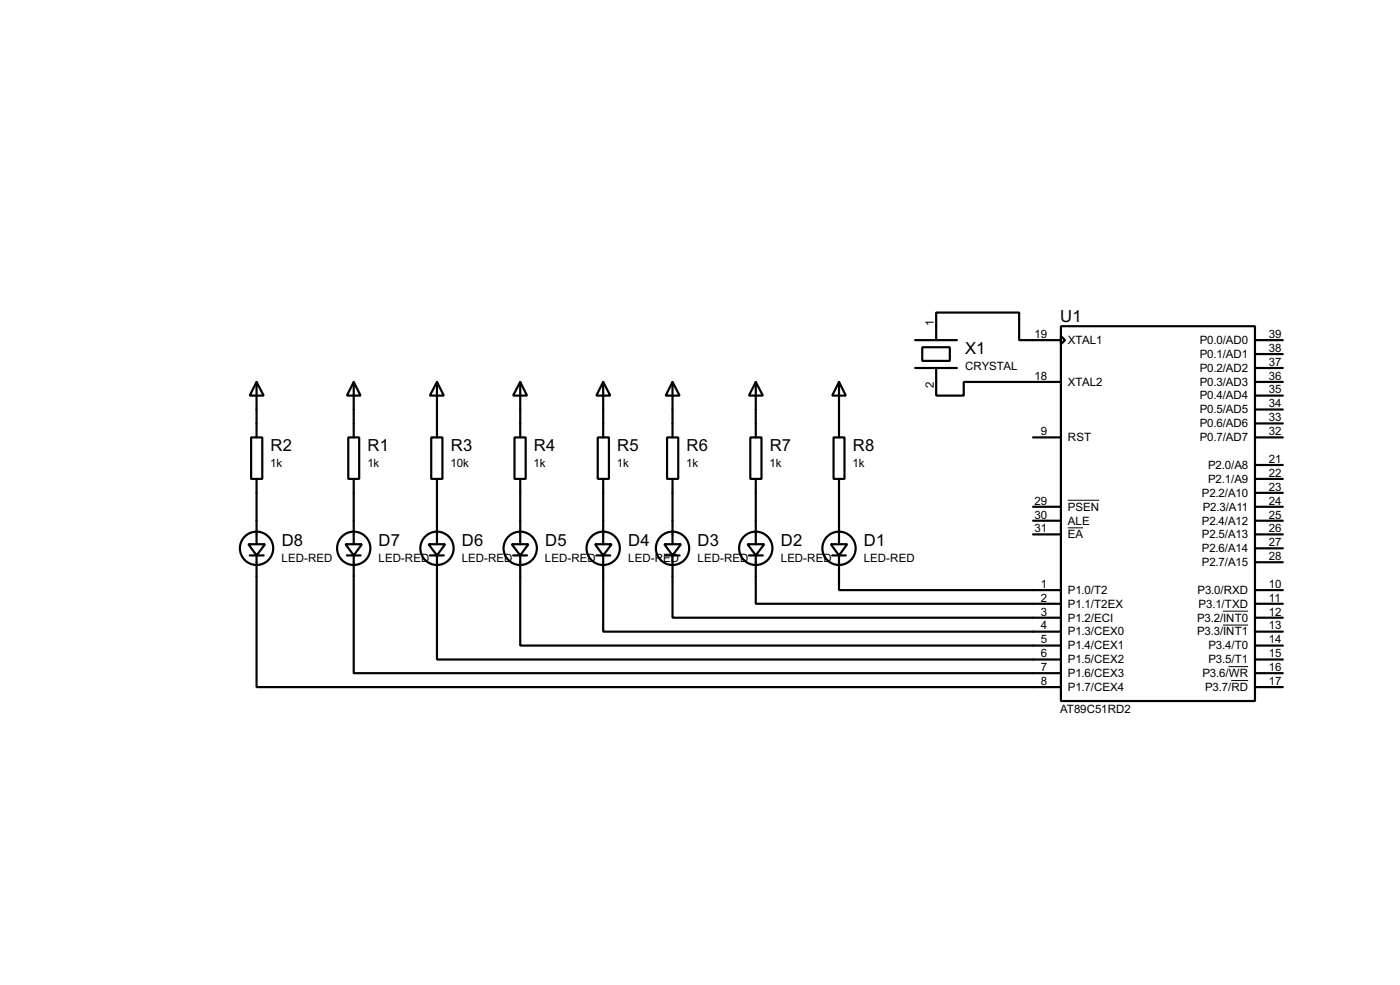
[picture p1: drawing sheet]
<svg xmlns="http://www.w3.org/2000/svg" width="256mm" height="180mm" viewBox="0 0 256 180" stroke-linecap="round" stroke-linejoin="round" font-family="sans-serif">
<g fill="none" stroke="#000" stroke-width=".4">
<path d="M194.4 59.7h35.5v68.6h-35.5zM47 69.9l1.3 2.5h-2.5zM47 69.9v10.2M64.8 69.9l1.3 2.5h-2.5zM64.8 69.9v10.2M80.1 69.9l1.2 2.5h-2.5zM80.1 69.9v10.2M95.3 69.9l1.3 2.5h-2.6zM95.3 69.9v10.2M110.5 69.9l1.3 2.5h-2.5zM110.5 69.9v10.2M123.2 69.9l1.3 2.5h-2.5z"/>
<path d="M123.2 69.9v10.2M138.5 69.9l1.3 2.5h-2.6zM138.5 69.9v10.2M153.7 69.9l1.3 2.5h-2.5zM153.7 69.9v10.2M167.7 62.3h7.6M167.7 67.4h7.6M169 63.6h5v2.5h-5zM171.5 62.3v-5.1h15.2v5.1h7.7M171.5 67.4v5h5.1v-2.5h17.8M194.4 61.5l.7 .8-.7 .7zM229.9 69.9h5.1"/>
<path d="M229.9 62.3h5.1M229.9 64.8h5.1M229.9 67.4h5.1M229.9 72.4h5.1M229.9 75h5.1M229.9 77.5h5.1M45.5 99.6h3.1l-1.6 2.1zM46 80.1h2.1v7.6h-2.1zM47 87.7v11.9M63.3 99.6h3l-1.5 2.1zM63.8 80.1h2v7.6h-2zM64.8 87.7v11.9"/>
<path d="M78.5 99.6h3.1l-1.5 2.1zM79 80.1h2.1v7.6h-2.1zM80.1 87.7v11.9M93.8 99.6h3l-1.5 2.1zM94.3 80.1h2v7.6h-2zM95.3 87.7v11.9M109 99.6h3.1l-1.6 2.1zM109.5 80.1h2.1v7.6h-2.1zM110.5 87.7v11.9M121.7 99.6h3.1l-1.6 2.1zM122.2 80.1h2.1v7.6h-2.1zM123.2 87.7v11.9"/>
<path d="M137 99.6h3l-1.5 2.1zM137.5 80.1h2v7.6h-2zM138.5 87.7v11.9M152.2 99.6h3l-1.5 2.1zM152.7 80.1h2v7.6h-2zM153.7 87.7v11.9M189.3 95.3h5.1M189.3 97.8h5.1M189.3 92.8h5.1M189.3 80.1h5.1M229.9 95.3h5.1M229.9 97.8h5.1"/>
<path d="M229.9 92.8h5.1M229.9 80.1h5.1M229.9 85.1h5.1M229.9 87.7h5.1M229.9 90.2h5.1M45.8 101.7h2.5M47 101.7v24.1h147.4M63.6 101.7h2.5M64.8 101.7v21.5h129.6M78.8 101.7h2.5M80.1 101.7v19h114.3M94 101.7h2.6"/>
<path d="M95.3 101.7v16.5h99.1M109.3 101.7h2.5M110.5 101.7v13.9h83.9M122 101.7h2.5M123.2 101.7v11.4h71.2M137.2 101.7h2.6M138.5 101.7v8.8h55.9M152.5 101.7h2.5M153.7 101.7v6.3h40.7M229.9 108h5.1M229.9 110.5h5.1M229.9 113.1h5.1"/>
<path d="M229.9 115.6h5.1M229.9 118.2h5.1M229.9 102.9h5.1M229.9 100.4h5.1M229.9 120.7h5.1M229.9 123.2h5.1M229.9 125.8h5.1"/>
<circle cx="47" cy="100.4" r="3.1"/>
<circle cx="64.8" cy="100.4" r="3.1"/>
<circle cx="80" cy="100.4" r="3.1"/>
<circle cx="95.3" cy="100.4" r="3.1"/>
<circle cx="110.5" cy="100.4" r="3.1"/>
<circle cx="123.2" cy="100.4" r="3.1"/>
<circle cx="138.4" cy="100.4" r="3.1"/>
<circle cx="153.7" cy="100.4" r="3.1"/>
</g>
<path d="M195.6 96.6h2.8M195.6 91.6h5.8M224.1 111.9h4.6M224.1 114.4h4.6M225.1 122h3.6M225.6 124.6h3.1" fill="none" stroke="#000" stroke-width=".18"/>
<g font-size="3.4">
<text x="194.2" y="58.9">U1</text>
<text x="176.8" y="64.8">X1</text>
<text x="49.6" y="82.6">R2</text>
<text x="67.4" y="82.6">R1</text>
<text x="82.6" y="82.6">R3</text>
<text x="97.8" y="82.6">R4</text>
<text x="113.1" y="82.6">R5</text>
<text x="125.8" y="82.6">R6</text>
<text x="141" y="82.6">R7</text>
<text x="156.3" y="82.6">R8</text>
<text x="51.6" y="99.9">D8</text>
<text x="69.4" y="99.9">D7</text>
<text x="84.6" y="99.9">D6</text>
<text x="99.9" y="99.9">D5</text>
<text x="115.1" y="99.9">D4</text>
<text x="127.8" y="99.9">D3</text>
<text x="143.1" y="99.9">D2</text>
<text x="158.3" y="99.9">D1</text>
</g>
<g font-size="2.4">
<text x="171.1" y="59.7" transform="rotate(-90 171.1 59.7)">1</text>
<text x="189.5" y="61.9">19</text>
<text x="195.6" y="63">XTAL1</text>
<text x="219.8" y="63">P0.0/AD0</text>
<text x="219.8" y="65.5">P0.1/AD1</text>
<text x="232.5" y="61.9">39</text>
<text x="232.5" y="64.4">38</text>
<text x="171.1" y="71.1" transform="rotate(-90 171.1 71.1)">2</text>
<text x="176.8" y="67.7">CRYSTAL</text>
<text x="189.5" y="69.5">18</text>
<text x="195.6" y="70.6">XTAL2</text>
<text x="219.8" y="68.1">P0.2/AD2</text>
<text x="219.8" y="70.6">P0.3/AD3</text>
<text x="232.5" y="67">37</text>
<text x="232.5" y="69.5">36</text>
<text x="232.5" y="72">35</text>
<text x="219.8" y="73.1">P0.4/AD4</text>
<text x="219.8" y="75.7">P0.5/AD5</text>
<text x="232.5" y="74.6">34</text>
<text x="232.5" y="77.1">33</text>
<text x="190.7" y="79.7">9</text>
<text x="195.6" y="80.8">RST</text>
<text x="219.8" y="78.2">P0.6/AD6</text>
<text x="219.8" y="80.8">P0.7/AD7</text>
<text x="232.5" y="79.7">32</text>
<text x="49.5" y="85.6">1k</text>
<text x="67.3" y="85.6">1k</text>
<text x="82.6" y="85.6">10k</text>
<text x="97.8" y="85.6">1k</text>
<text x="113" y="85.6">1k</text>
<text x="125.7" y="85.6">1k</text>
<text x="141" y="85.6">1k</text>
<text x="156.2" y="85.6">1k</text>
<text x="221.3" y="85.8">P2.0/A8</text>
<text x="221.3" y="88.4">P2.1/A9</text>
<text x="232.5" y="84.7">21</text>
<text x="232.5" y="87.3">22</text>
<text x="232.5" y="89.8">23</text>
<text x="189.5" y="94.9">30</text>
<text x="189.5" y="92.4">29</text>
<text x="195.6" y="93.5">PSEN</text>
<text x="220.2" y="90.9">P2.2/A10</text>
<text x="220.3" y="93.5">P2.3/A11</text>
<text x="232.5" y="92.4">24</text>
<text x="232.5" y="94.9">25</text>
<text x="189.5" y="97.4">31</text>
<text x="195.6" y="96">ALE</text>
<text x="195.6" y="98.5">EA</text>
<text x="220.2" y="96">P2.4/A12</text>
<text x="220.2" y="98.5">P2.5/A13</text>
<text x="220.2" y="101.1">P2.6/A14</text>
<text x="232.5" y="97.4">26</text>
<text x="232.5" y="100">27</text>
<text x="51.6" y="102.8">LED-RED</text>
<text x="69.3" y="102.8">LED-RED</text>
<text x="84.6" y="102.8">LED-RED</text>
<text x="99.8" y="102.8">LED-RED</text>
<text x="115.1" y="102.8">LED-RED</text>
<text x="127.8" y="102.8">LED-RED</text>
<text x="143" y="102.8">LED-RED</text>
<text x="158.2" y="102.8">LED-RED</text>
<text x="190.7" y="107.6">1</text>
<text x="220.2" y="103.6">P2.7/A15</text>
<text x="232.5" y="107.6">10</text>
<text x="232.5" y="102.5">28</text>
<text x="190.7" y="110.1">2</text>
<text x="190.7" y="112.7">3</text>
<text x="195.6" y="108.7">P1.0/T2</text>
<text x="195.6" y="111.2">P1.1/T2EX</text>
<text x="195.6" y="113.8">P1.2/ECI</text>
<text x="219.3" y="113.8">P3.2/INT0</text>
<text x="219.4" y="108.7">P3.0/RXD</text>
<text x="219.6" y="111.2">P3.1/TXD</text>
<text x="232.5" y="110.1">11</text>
<text x="232.5" y="112.7">12</text>
<text x="190.7" y="115.2">4</text>
<text x="190.7" y="117.8">5</text>
<text x="195.6" y="116.3">P1.3/CEX0</text>
<text x="195.6" y="118.9">P1.4/CEX1</text>
<text x="219.3" y="116.3">P3.3/INT1</text>
<text x="221.4" y="118.9">P3.4/T0</text>
<text x="232.5" y="115.2">13</text>
<text x="232.5" y="117.8">14</text>
<text x="190.7" y="120.3">6</text>
<text x="190.7" y="122.8">7</text>
<text x="190.7" y="125.4">8</text>
<text x="195.6" y="121.4">P1.5/CEX2</text>
<text x="195.6" y="123.9">P1.6/CEX3</text>
<text x="220.3" y="123.9">P3.6/WR</text>
<text x="221.4" y="121.4">P3.5/T1</text>
<text x="232.5" y="125.4">17</text>
<text x="232.5" y="122.8">16</text>
<text x="232.5" y="120.3">15</text>
<text x="194.2" y="130.4">AT89C51RD2</text>
<text x="195.6" y="126.5">P1.7/CEX4</text>
<text x="220.8" y="126.5">P3.7/RD</text>
</g>
</svg>
